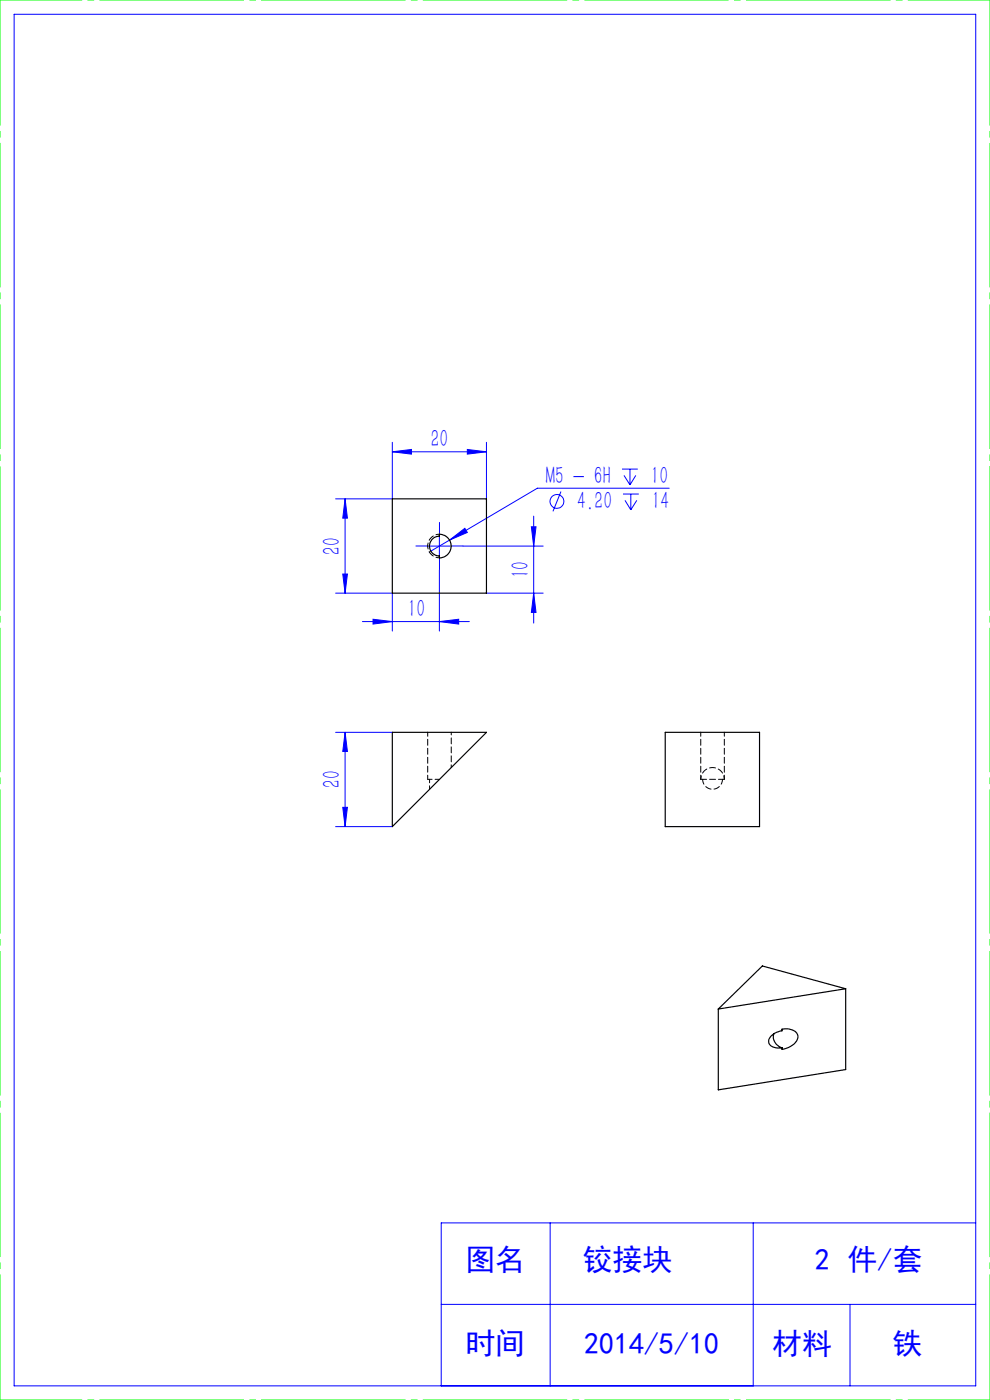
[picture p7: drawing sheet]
<svg xmlns="http://www.w3.org/2000/svg" width="210mm" height="297mm" viewBox="0 0 210 297" stroke-linecap="round" stroke-linejoin="round" font-family="sans-serif">
<g fill="none" stroke="#00f" stroke-width=".21">
<path d="M3 3h204v291h-204zM83.2 95.8l4.1-.4v.9zM83.2 93.8v12h-12M83.2 95.8h20M99.1 95.4l4.1 .4-4.1 .5zM103.2 93.8v12M131.9 99.5h3.4M133.6 99.5v3.4M73.2 105.8v20M73.2 105.8l.5 4.1h-1zM90.7 115.8h5M93.2 113.3v5.1"/>
<path d="M95.4 114.6l3.2-2.5 .5 .9zM98.2 115.8h17M112.7 111.8h1l-.5 4zM113.2 109.5v22.7M119 104.3l-1.7 4.2M132.2 104.8h3.3M132.4 100.9l1.2 2M132.6 106.1l1.2 2.1M133.8 104.8v3.4M134.9 100.9l-1.3 2M135.1 106.1l-1.3 2.1M142 103.6h-28l-22.9 13.5"/>
<path d="M71.2 125.8h12v8.1M72.7 121.8h1l-.5 4zM76.9 131.9h22.7M79.1 131.4l4.1 .5-4.1 .5zM93.2 131.9l4.1-.5v1zM93.2 120.9v13M103.2 125.8h12M113.2 125.8l.5 4.1h-1zM71.2 155.4h12M73.2 155.4v20M73.2 155.4l.5 4h-1zM71.2 175.4h12"/>
<path d="M72.7 171.3h1l-.5 4.1zM116.7 259.4v34.6M159.8 259.4v34.6M207 259.4h-113.4v34.6M93.6 276.7h113.4M180.3 276.7v17.3"/>
<circle cx="118.2" cy="106.4" r="1.47"/>
</g>
<path d="M90.7 115.8h-2.5M93.2 113.3v-2.5M93.2 118.3v2.5M95.7 115.8h2.5" fill="none" stroke="#00f" stroke-width=".21" stroke-dasharray="30.5 1.3 1.3 1.3"/>
<path d="M0 0h210M0 297h210" fill="none" stroke="#0f0" stroke-width=".21" stroke-dasharray="30.5 1.3 1.3 1.3" stroke-dashoffset="13.1"/>
<path d="M210 0v297M0 297v-297" fill="none" stroke="#0f0" stroke-width=".21" stroke-dasharray="30.5 1.3 1.3 1.3" stroke-dashoffset="3.9"/>
<g fill="#00f">
<path d="M93.2 131.9l4.1-.5v1zM79.1 131.4l4.1 .5-4.1 .5z"/>
<path d="M83.2 95.8l4.1-.4v.9zM99.1 95.4l4.1 .4-4.1 .5zM95.4 114.6l3.7-1.6-.5-.9z"/>
<path d="M73.2 155.4l.5 4h-1zM72.7 171.3h1l-.5 4.1zM73.2 105.8l.5 4.1h-1zM72.7 121.8h1l-.5 4zM112.7 111.8h1l-.5 4zM113.2 125.8l.5 4.1h-1z"/>
</g>
<path d="M83.2 105.8h20v20h-20zM91.9 114.2l.5-.3 .8-.2v-.4a2.5 2.5 0 0 1 2.5 2.5 2.5 2.5 0 0 1-2.5 2.6v-.5a2.09 2.09 0 0 1-2-1.3 2.09 2.09 0 0 1 .7-2.4zM83.2 155.4h20l-20 20zM141.1 155.4h20v20h-20zM163.7 219.7l.2-.2a3.7 3.7 0 0 1 2-.8v-.4a2.65 2.65 0 0 1 3.4 1.5 3.5 3.5 0 0 1-3.4 2.8v-.3h-.8a1.61 1.61 0 0 1-2-1.7zM164.2 219.3a2.37 2.37 0 0 0 1.7 3M179.4 209.8v17.1l-27 4.3v-17.1M179.4 209.8l-27 4.3M179.4 209.8l-17.7-4.9-9.3 9.2" fill="none" stroke="#000" stroke-width=".25"/>
<path d="M90.7 165.3h2.5" fill="none" stroke="#000" stroke-width=".21" stroke-dasharray="1.3 .6" stroke-dashoffset=".3"/>
<path d="M90.7 155.3v10M148.6 155.3v10M153.6 165.3v-10" fill="none" stroke="#000" stroke-width=".21" stroke-dasharray="1.3 .6" stroke-dashoffset=".4"/>
<path d="M95.7 162.8v-7.5" fill="none" stroke="#000" stroke-width=".21" stroke-dasharray="1.3 .6" stroke-dashoffset=".7"/>
<path d="M93.2 118.3a2.5 2.5 0 0 1-2.5-2.5 2.5 2.5 0 0 1 2.5-2.5M91.1 165.3v2.1M153.6 165.3a2.5 2.5 0 0 0-2.5-2.5 2.5 2.5 0 0 0-2.5 2.5" fill="none" stroke="#000" stroke-width=".21" stroke-dasharray="1.3 .6" stroke-dashoffset=".5"/>
<path d="M148.6 165.3h5" fill="none" stroke="#000" stroke-width=".21" stroke-dasharray="1.3 .6"/>
<path d="M149 165.3a2.1 2.1 0 0 0 2.1 2.1 2.1 2.1 0 0 0 2.1-2.1" fill="none" stroke="#000" stroke-width=".21" stroke-dasharray="1.3 .6" stroke-dashoffset=".2"/>
<g font-size="6.3" fill="#00f">
<text x="98.7" y="269.5">图名</text>
<text x="123.6" y="269.5">铰接块</text>
<text x="172.8" y="269.5">2 件/套</text>
<text x="98.7" y="287.3">时间</text>
<text x="123.9" y="287.3">2014/5/10</text>
<text x="163.8" y="287.3">材料</text>
<text x="189.3" y="287.3">铁</text>
</g>
<g font-size="5.3" fill="#00f">
<text x="91.4" y="94.8">20</text>
<text x="115.8" y="102.6">M5 - 6H</text>
<text x="122.4" y="107.9">4.20</text>
<text x="138.1" y="102.6">10</text>
<text x="138.3" y="107.9">14</text>
<text x="72.2" y="117.7" transform="rotate(-90 72.2 117.7)">20</text>
<text x="112.2" y="122.7" transform="rotate(-90 112.2 122.7)">10</text>
<text x="86.5" y="130.8">10</text>
<text x="72.2" y="167.2" transform="rotate(-90 72.2 167.2)">20</text>
</g>
</svg>
